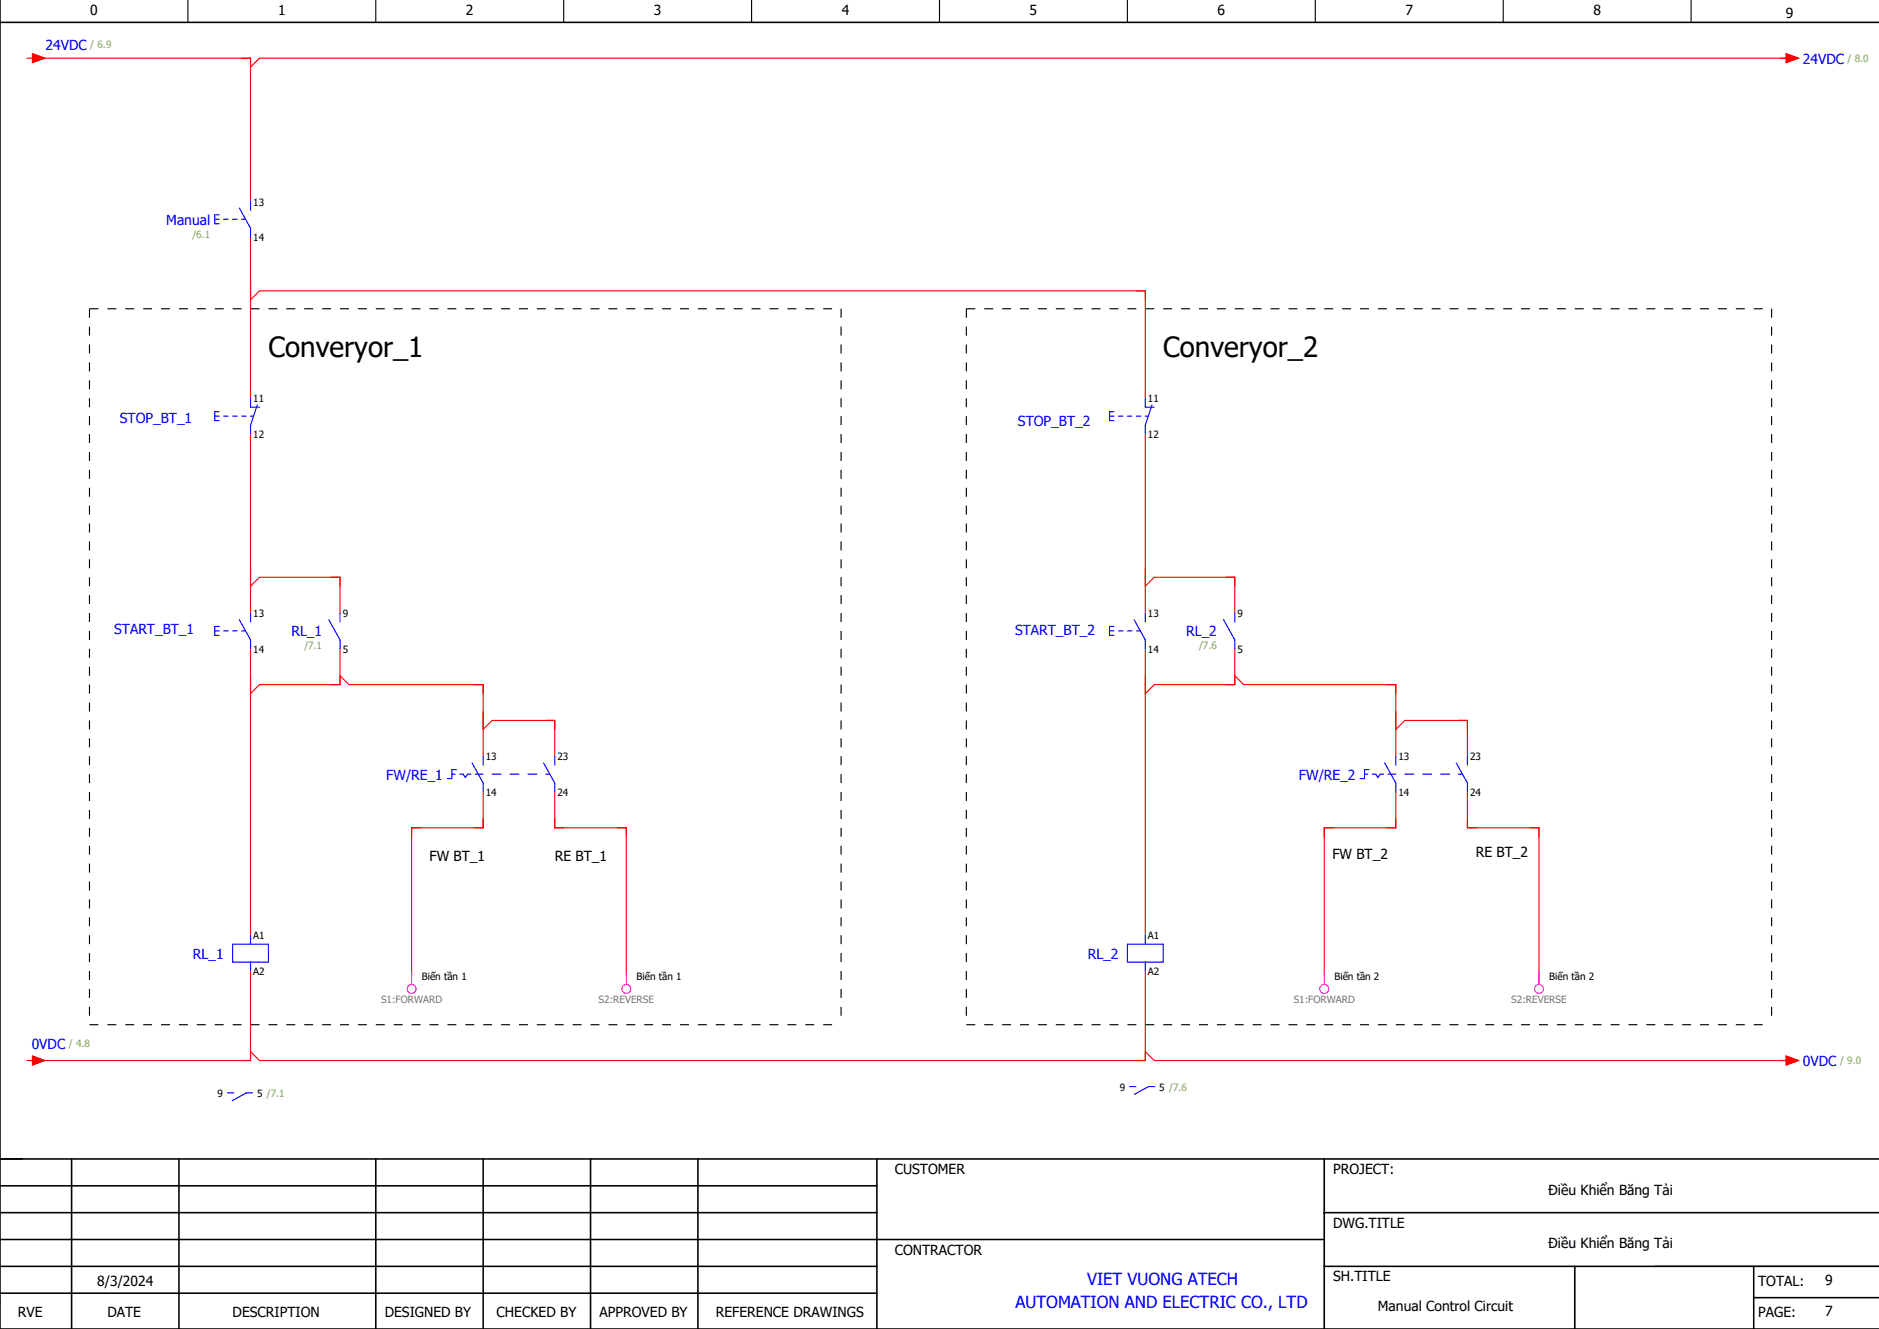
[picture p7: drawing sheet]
<svg xmlns="http://www.w3.org/2000/svg" width="420mm" height="297mm" viewBox="0 0 420 297" stroke-linecap="round" stroke-linejoin="round" font-family="sans-serif">
<path d="M42 0v5M84 0v5M126 0v5M168 0v5M210 0v5M252 0v5M294 0v5M336 0v5M378 0v5M370 283h50" fill="none" stroke="#000" stroke-width=".25"/>
<g fill="none" stroke="#000" stroke-width=".35">
<path d="M0 0v297h420M0 5h420M0 259h420M16 259v38M40 259v38M84 259v38M108 259v38M132 259v38M156 259v38M196 259v38M296 259v38M0 271h196"/>
<path d="M0 277h296M0 265h196M296 271h124M0 283h196M0 289h196M296 283h124M352 283v14M392 290h28M392 283v14"/>
</g>
<g fill="none" stroke="#f00" stroke-width=".25">
<path d="M6 13h1.3M7.3 12l2.7 1-2.7 1zM8 13h48v32M399.2 12l2.8 1-2.8 1zM400 13h-342l-2 2M56 53v36M56 67l2-2h198v24M56 97v40M256 97v40M56 131l2-2h18v8M256 131l2-2h18v8M56 145v64"/>
<path d="M76 145v8h-18l-2 2M76 151l2 2h30v16M256 145v64M276 145v8h-18l-2 2M276 151l2 2h34v16M108 177v8h-16v33M108 163l2-2h14v8M124 177v8h16v33M312 177v8h-16v33M312 163l2-2h14v8M328 177v8h16v33M56 217v20h-48"/>
<path d="M256 217v20h-198l-2-2M6 237h1.3M7.3 236l2.7 1-2.7 1zM256 235l2 2h142M399.2 236l2.8 1-2.8 1z"/>
</g>
<g fill="none" stroke="#00f" stroke-width=".25">
<path d="M48 49h1M49 48h-1v2h1M50 49h1M52 49h1M53.5 46.5l2.5 4.5v2M54 49h.9M56 45v2M48 93h1M49 92h-1v2h1M50 93h1M52 93h1M54 93h1"/>
<path d="M56 89v2h2M56 93h.7M57.5 90.5l-1.5 4.5v2M248 93h1M249 92h-1v2h1M250 93h1M252 93h1M254 93h1M256 93h.7M256 89v2h2M257.5 90.5l-1.5 4.5v2M53.5 138.5l2.5 4.5v2"/>
<path d="M56 137v2M73.5 138.5l2.5 4.5v2M76 137v2M253.5 138.5l2.5 4.5v2M256 137v2M273.5 138.5l2.5 4.5v2M276 137v2M48 141h1M49 140h-1v2h1M50 141h1M52 141h1M54 141h.9"/>
<path d="M248 141h1M249 140h-1v2h1M250 141h1M252 141h1M254 141h.9M101 173h.7M102 172h-1v2h-1M102.8 173h.7l.5 .8 .5-.8h.7M105.5 170.5l2.5 4.5v2M106.2 173h1.8M108 169v2M110 173h2"/>
<path d="M114 173h2M118 173h2M121.5 170.5l2.5 4.5v2M122 173h.9M124 169v2M305 173h.8M306 172h-1v2h-1M306.8 173h.7l.5 .8 .5-.8h.7M309.5 170.5l2.5 4.5v2M310.3 173h1.7M312 169v2M314 173h2"/>
<path d="M318 173h2M322 173h2M325.5 170.5l2.5 4.5v2M326 173h.9M328 169v2M52 211h8v4h-8zM56 209v2M56 215v2M252 211h8v4h-8zM256 209v2M256 215v2M50.8 244.2h1.4"/>
<path d="M56.4 244.2h-1.4l-3.1 1.8M252.5 242.8h1.4M258.1 242.8h-1.4l-3.1 1.8"/>
</g>
<path d="M20 69h168M20 69v160M188 69v160M216 69h180M216 69v160M396 69v160M20 229h168M216 229h180" fill="none" stroke="#000" stroke-width=".25" stroke-dasharray="2 2" stroke-linecap="butt"/>
<g fill="none" stroke="#f0f" stroke-width=".25">
<path d="M92 217v3M140 217v3M296 217v3M344 217v3"/>
<circle cx="92" cy="221" r="1"/>
<circle cx="140" cy="221" r="1"/>
<circle cx="296" cy="221" r="1"/>
<circle cx="344" cy="221" r="1"/>
</g>
<g fill="#f00" stroke="#f00" stroke-width=".22">
<path d="M7.3 12l2.7 1-2.7 1z"/>
<path d="M399.2 12l2.8 1-2.8 1z"/>
<path d="M7.3 236l2.7 1-2.7 1z"/>
<path d="M399.2 236l2.8 1-2.8 1z"/>
</g>
<g font-size="6.2">
<text x="60" y="79.7">Converyor_1</text>
<text x="260" y="79.7">Converyor_2</text>
</g>
<g font-size="3.7" fill="#00f">
<text x="243" y="287.2">VIET VUONG ATECH</text>
<text x="227" y="292.2">AUTOMATION AND ELECTRIC CO., LTD</text>
</g>
<g font-size="3.1">
<text x="20.2" y="3.4">0</text>
<text x="62.2" y="3.4">1</text>
<text x="104.2" y="3.4">2</text>
<text x="146.2" y="3.4">3</text>
<text x="188.2" y="3.4">4</text>
<text x="230.2" y="3.4">5</text>
<text x="272.2" y="3.4">6</text>
<text x="314.2" y="3.4">7</text>
<text x="356.2" y="3.4">8</text>
<text x="399.2" y="4.1">9</text>
<text x="329.9" y="191.5">RE BT_2</text>
<text x="96" y="192.4">FW BT_1</text>
<text x="124" y="192.4">RE BT_1</text>
<text x="297.8" y="192.1">FW BT_2</text>
<text x="200" y="262.4">CUSTOMER</text>
<text x="298" y="262.4">PROJECT:</text>
<text x="346.1" y="267">Điều Khiển Băng Tải</text>
<text x="298" y="274.4">DWG.TITLE</text>
<text x="200" y="280.4">CONTRACTOR</text>
<text x="346.1" y="279">Điều Khiển Băng Tải</text>
<text x="21.7" y="287.5">8/3/2024</text>
<text x="298" y="286.4">SH.TITLE</text>
<text x="393" y="287.4">TOTAL:</text>
<text x="408" y="287.3">9</text>
<text x="308" y="293">Manual Control Circuit</text>
<text x="4" y="294.4">RVE</text>
<text x="24" y="294.4">DATE</text>
<text x="52" y="294.4">DESCRIPTION</text>
<text x="86" y="294.4">DESIGNED BY</text>
<text x="111" y="294.4">CHECKED BY</text>
<text x="134" y="294.4">APPROVED BY</text>
<text x="160" y="294.4">REFERENCE DRAWINGS</text>
<text x="393" y="294.4">PAGE:</text>
<text x="408" y="294">7</text>
</g>
<g font-size="3.1" fill="#00f">
<text x="10.2" y="11.1">24VDC</text>
<text x="403" y="14.2">24VDC</text>
<text x="37.2" y="50.2">Manual</text>
<text x="26.8" y="94.5">STOP_BT_1</text>
<text x="227.5" y="95.2">STOP_BT_2</text>
<text x="25.5" y="141.7">START_BT_1</text>
<text x="65.1" y="142.2">RL_1</text>
<text x="226.9" y="141.8">START_BT_2</text>
<text x="265.1" y="142.2">RL_2</text>
<text x="86.3" y="174.2">FW/RE_1</text>
<text x="290.3" y="174.2">FW/RE_2</text>
<text x="43.1" y="214.2">RL_1</text>
<text x="243.1" y="214.2">RL_2</text>
<text x="7.1" y="234.3">0VDC</text>
<text x="403" y="238.2">0VDC</text>
</g>
<g font-size="2.2" fill="#7ca552">
<text x="20.2" y="10.8">/ 6.9</text>
<text x="413" y="13.9">/ 8.0</text>
<text x="43" y="53.1">/6.1</text>
<text x="68" y="145.1">/7.1</text>
<text x="268" y="145.1">/7.6</text>
<text x="15.4" y="234">/ 4.8</text>
<text x="411.3" y="237.9">/ 9.0</text>
</g>
<g font-size="2.2">
<text x="56.6" y="45.9">13</text>
<text x="56.6" y="53.8">14</text>
<text x="56.6" y="89.9">11</text>
<text x="256.6" y="89.9">11</text>
<text x="56.6" y="97.8">12</text>
<text x="256.6" y="97.8">12</text>
<text x="56.6" y="137.9">13</text>
<text x="76.6" y="137.9">9</text>
<text x="256.6" y="137.9">13</text>
<text x="276.6" y="137.9">9</text>
<text x="56.6" y="145.8">14</text>
<text x="76.6" y="145.8">5</text>
<text x="256.6" y="145.8">14</text>
<text x="276.6" y="145.8">5</text>
<text x="108.6" y="169.9">13</text>
<text x="124.6" y="169.9">23</text>
<text x="312.6" y="169.9">13</text>
<text x="328.6" y="169.9">23</text>
<text x="108.6" y="177.8">14</text>
<text x="124.6" y="177.8">24</text>
<text x="312.6" y="177.8">14</text>
<text x="328.6" y="177.8">24</text>
<text x="56.6" y="209.9">A1</text>
<text x="256.6" y="209.9">A1</text>
<text x="56.6" y="217.8">A2</text>
<text x="94.3" y="219">Biến tần 1</text>
<text x="142.3" y="219">Biến tần 1</text>
<text x="256.6" y="217.8">A2</text>
<text x="298.3" y="219">Biến tần 2</text>
<text x="346.3" y="219">Biến tần 2</text>
<text x="48.6" y="245.1">9</text>
<text x="57.4" y="245.1">5 /7.1</text>
<text x="250.3" y="243.7">9</text>
<text x="259.1" y="243.7">5 /7.6</text>
</g>
<g font-size="2.2" fill="#767676">
<text x="85.2" y="224.2">S1:FORWARD</text>
<text x="133.8" y="224.2">S2:REVERSE</text>
<text x="289.2" y="224.2">S1:FORWARD</text>
<text x="337.8" y="224.2">S2:REVERSE</text>
</g>
</svg>
